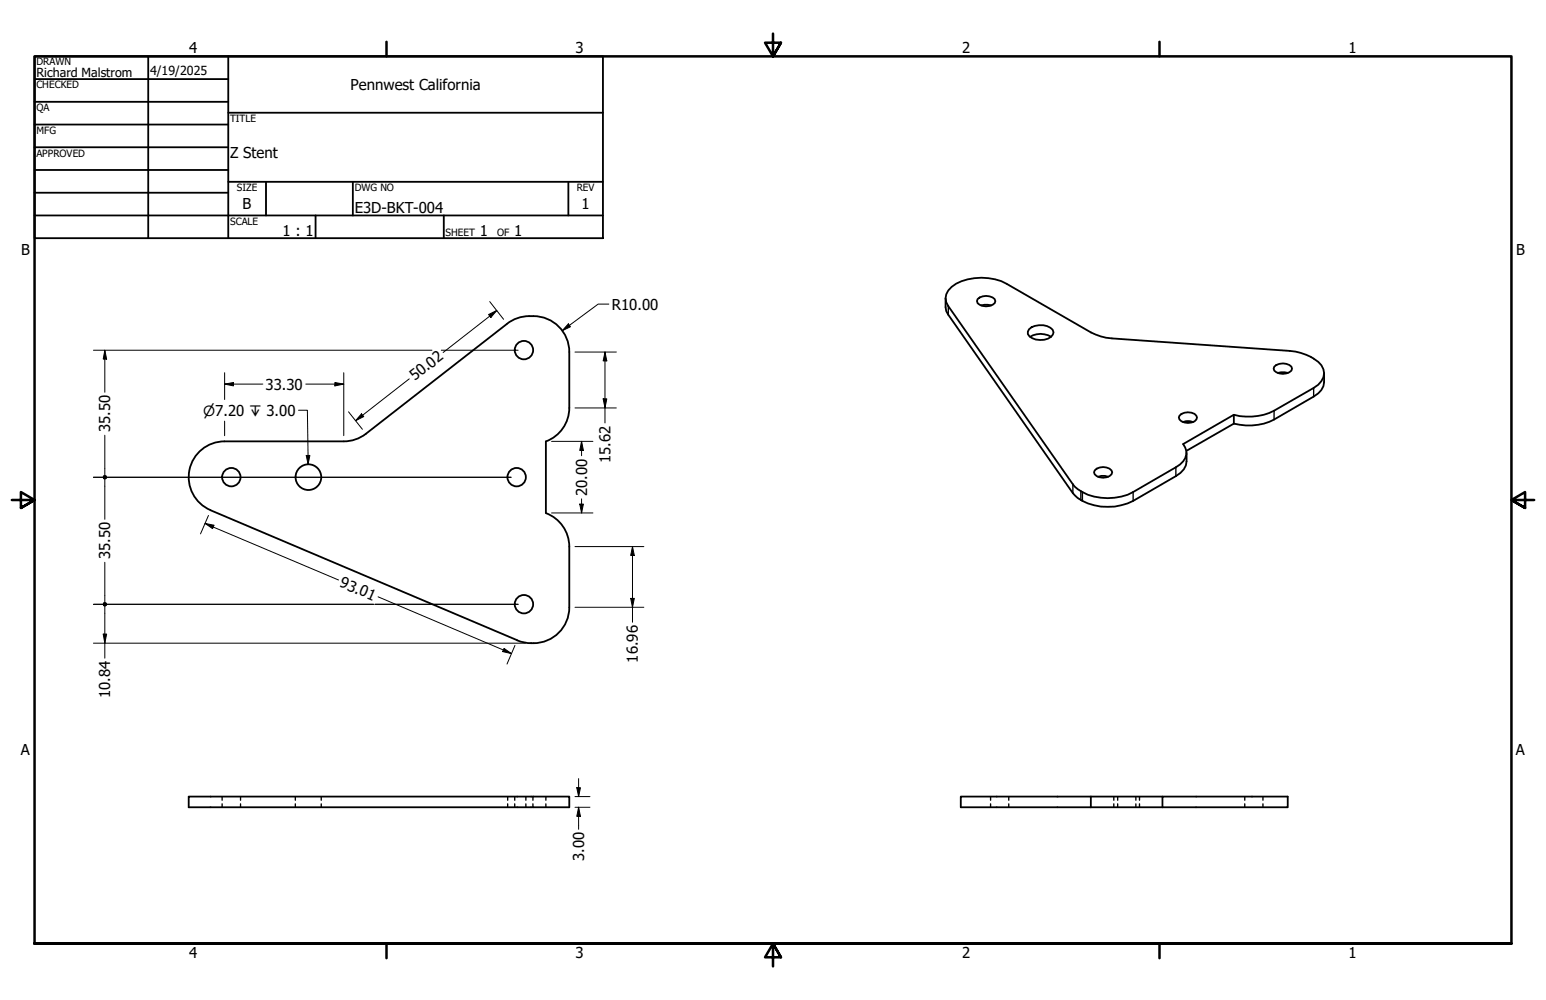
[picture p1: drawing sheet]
<svg xmlns="http://www.w3.org/2000/svg" width="432mm" height="279mm" viewBox="0 0 432 279" stroke-linecap="round" stroke-linejoin="round" font-family="sans-serif">
<!-- layer: Hidden (ANSI) -->
<g fill="none" stroke="#000" stroke-width=".38">
<path d="M62 222.6v1M62 224.6v1M67.2 222.6v1M67.2 224.6v1M82.5 222.6v1M82.5 224.6v1M89.7 222.6v1M89.7 224.6v1M141.8 222.6v1M141.8 224.6v1M143.8 222.6v1M143.8 224.6v1"/>
<path d="M146.9 222.6v1M146.9 224.6v1M148.8 222.6v1M148.8 224.6v1M152.5 222.6v1M152.5 224.6v1M276.7 222.6v1M276.7 224.6v1M281.7 222.6v1M281.7 224.6v1M311.1 222.6v1M311.1 224.6v1"/>
<path d="M312.2 222.6v1M312.2 224.6v1M317.2 222.6v1M317.2 224.6v1M318.3 222.6v1M318.3 224.6v1M347.7 222.6v1M347.7 224.6v1M352.7 222.6v1M352.7 224.6v1"/>
</g>
<!-- layer: Visible (ANSI) -->
<g fill="none" stroke="#000" stroke-width=".51">
<path d="M141.6 90.5l-39.4 30.7M147.8 88.3h1.2M147.8 88.3a10 10 0 0 0-6.2 2.1M149 88.3a10 10 0 0 1 10 10M159 98.4v15.6a10 10 0 0 1-6.5 9.3M264.1 83.4l.2 3.5 .6 1 34.8 49.9a12 12 0 0 0 9.7 3.8 15.7 15.7 0 0 0 7.1-1.6l11.9-7a5.6 5.6 0 0 0 3-6.5M265.8 80.1a15 15 0 0 1 15.4-.8l23.5 13.6a14.8 14.8 0 0 0 5.9 1.7l49.6 3.4a13.4 13.4 0 0 1 8.9 4 3.8 3.8 0 0 1-.9 5.5l-12.3 7.2a15.9 15.9 0 0 1-11.3 1.2l-14.1 8.2a3.8 3.8 0 0 1-.9 5.7l-13.1 7.7a15.1 15.1 0 0 1-16.3-1.5l-35.3-50.5a3.7 3.7 0 0 1 .9-5.4zM273 83.6a3.6 3.6 0 0 1 4.8 0l.2 .5a2.61 2.61 0 0 1-3.6 1.4l-1.4-.8-.1-.6zM274 85.3l1-.1 1.9 .1M287.4 92a5.1 5.1 0 0 1 6.6 .1 1.76 1.76 0 0 1-1.3 2.5 4.6 4.6 0 0 1-5.6-1.3v-.7zM287.7 94.1a5.6 5.6 0 0 1 5.9 0M329.4 116.1a3.4 3.4 0 0 1 4.7 0l.2 .5a2.15 2.15 0 0 1-2.5 1.6 2.27 2.27 0 0 1-2.6-1.6z"/>
<path d="M330.4 117.9l.9-.2 1.9 .2M344.6 118.4l-13.3 7.6M344.6 115.9v2.5M355.9 102.4a3.6 3.6 0 0 1 4.8 0l.2 .6a2.61 2.61 0 0 1-3.6 1.3l-1.4-.7-.2-.6zM356.9 104.2l.9-.2 1.9 .2M369.8 104.3a5.6 5.6 0 0 1-2.9 6.5l-11 6.4a15.9 15.9 0 0 1-11.3 1.2M102.2 121.2a10 10 0 0 1-6.2 2.1h-33.3a10 10 0 0 0-9.8 8 10 10 0 0 0 5.9 11.2M152.5 123.3v20M305.8 131.4a3.4 3.4 0 0 1 4.7 0l.1 .6a2.52 2.52 0 0 1-3.5 1.3l-.8-.3-.5-.5-.2-.5zM306.7 133.2l.9-.2 1.9 .2M58.8 142.6l85.7 36.3 2.2 .7 1.7 .1M152.5 143.4a10 10 0 0 1 6.5 9.4"/>
<path d="M159 152.7v17a10 10 0 0 1-10 10M148.3 179.7h.7M52.7 222.6h106.3v3h-106.3zM304.7 225.6v-3h-36.3v3h91.3v-3h-35v3M304.7 222.6h20"/>
<circle cx="146.3" cy="97.8" r="2.57"/>
<circle cx="64.6" cy="133.3" r="2.57"/>
<circle cx="86.1" cy="133.3" r="3.6"/>
<circle cx="144.3" cy="133.3" r="2.57"/>
<circle cx="146.3" cy="168.8" r="2.57"/>
</g>
<!-- layer: Visible Narrow (ANSI) -->
<path d="M264.9 85.5v2.4M355.9 114.7v2.5M366.9 108.4v2.4M299.7 135.3v2.5M301.9 137.2v2.5M302.3 137.5v2.5M316.5 137.5v2.5M328.4 130.6v2.4" fill="none" stroke="#000" stroke-width=".38"/>
<!-- layer: Border (ANSI) -->
<path d="M107.9 11.7v4M215.9 9.4v6.3l-2.2-3.8h4.4l-2.2 3.8 2.2-3.8M323.8 11.7v4M3.3 139.7h6.4l-3.9-2.2v4.4l3.9-2.2-3.9 2.2M428.5 139.7h-6.4l3.9-2.2v4.4l-3.9-2.2 3.9 2.2M9.7 263.7v-248h412.4v248h-412.4h412.4M107.9 263.7v4M218.1 267.5l-2.2-3.8 2.2 3.8h-4.4l2.2-3.8v6.3M323.8 263.7v4" fill="none" stroke="#000" stroke-width=".7"/>
<!-- layer: Title (ANSI) -->
<g fill="none" stroke="#000" stroke-width=".51">
<path d="M9.7 15.7h158.7v50.8h-158.7zM41.4 15.7v50.8M63.8 15.7v50.8M9.7 22.1h54.1M9.7 28.4h54.1M9.7 34.8h54.1M63.8 31.5h104.6M9.7 41.1h54.1M9.7 47.5h54.1M9.7 53.8h54.1M63.8 50.8h104.6M74.3 50.8v9.4"/>
<path d="M98.6 50.8v9.4M158.7 50.8v9.4M9.7 60.2h158.7M88.1 60.2v6.3M124 60.2v6.3"/>
</g>
<!-- layer: Dimension (ANSI) -->
<g fill="none" stroke="#000" stroke-width=".28">
<path d="M26.1 97.9h94.5M29.3 97.9l.5 2.4h-1zM29.3 97.9v11.7M123.3 97.9h21.4M136.5 87.9l2.2-1.2-1.6 2zM136.8 84.3l3.9 4.9M138.7 86.7l-14.9 11.8M158.7 90.5l.6 .8-2.3 1.1zM160.6 98.4h11.5M169 98.4l.5 2.4h-1zM169 98.4v19.8M170.1 85h-3l-10.1 7.4"/>
<path d="M62.7 107.3l2.5-.4v.9zM62.7 107.3h10.7M62.7 104.1v7.5M62.7 117.7v4M85.4 107.3h10.6M93.5 106.9l2.5 .4-2.5 .5zM96 104.1v17.6M97.3 115.1l3.9 4.9M101 115.6l.6 .8-2.3 1.1zM114.3 105.9l-15 11.6M160.6 114h11.5M168.5 111.4h1l-.5 2.6z"/>
<path d="M26.1 133.3h116.6M29.3 121.6v11.1M29.3 134v11.1M154.1 123.3h11.5M162.4 123.3l.5 2.6h-1zM162.4 123.3v4M162.4 139.4v3.9M29.3 157.1v11.1M57.3 146.2l2.5 .5-.4 1zM57.3 146.2l37.3 15.9M58.2 144l-2.2 5.2M154.1 143.3h11.5"/>
<path d="M160.6 152.7h19.2M161.9 140.8h1l-.5 2.5zM176.7 152.7l.5 2.5h-1.1zM176.7 152.7v21.2M26.1 179.7h120.6M26.1 168.8h78.2M28.8 177.2h1l-.5 2.5zM29.3 169.5v14.4M104.7 168.8h40M105.6 166.8l37.3 15.8M160.6 169.7h19.2M176.1 167.2h1.1l-.5 2.5z"/>
<path d="M140.8 181.2l2.1 1.4-2.5-.5zM143.8 180.3l-2.2 5.2M161.6 217.6v5M160.6 222.6h4.2M160.6 225.6h4.2M161.1 220.1h1l-.5 2.5zM161.6 225.6l.5 2.5h-1zM161.6 225.6v6.1"/>
</g>
<g fill="#000">
<path d="M136.5 87.9l2.2-1.2-1.6 2zM158.7 90.5l.6 .8-2.3 1.1zM29.3 97.9l.5 2.4h-1zM62.7 107.3l2.5-.4v.9zM93.5 106.9l2.5 .4-2.5 .5zM101 115.6l.6 .8-2.3 1.1zM168.5 111.4h1l-.5 2.6zM169 98.4l.5 2.4h-1zM162.4 123.3l.5 2.6h-1zM57.3 146.2l2.5 .5-.4 1zM161.9 140.8h1l-.5 2.5zM176.7 152.7l.5 2.5h-1.1z"/>
<path d="M28.8 177.2h1l-.5 2.5zM176.1 167.2h1.1l-.5 2.5zM140.8 181.2l2.1 1.4-2.5-.5zM161.1 220.1h1l-.5 2.5zM161.6 225.6l.5 2.5h-1z"/>
<circle cx="29.3" cy="133.3" r=".63"/>
<circle cx="29.3" cy="168.8" r=".63"/>
</g>
<!-- layer: Symbol (ANSI) -->
<path d="M83.4 114.6h2.5l.1 15.1M85.5 127.3h1.1l-.6 2.4z" fill="none" stroke="#000" stroke-width=".28"/>
<path d="M85.5 127.3h1.1l-.6 2.4z" fill="#000"/>
<g font-size="4.2">
<text x="52.8" y="14.7">4</text>
<text x="160.8" y="14.7">3</text>
<text x="268.7" y="14.7">2</text>
<text x="376.7" y="14.7">1</text>
<text x="97.9" y="25.2">Pennwest California</text>
<text x="64.3" y="44.2">Z Stent</text>
<text x="67.8" y="58.3">B</text>
<text x="99.1" y="59.6">E3D-BKT-004</text>
<text x="162.4" y="58.3">1</text>
<text x="134" y="66">1</text>
<text x="143.6" y="66">1</text>
<text x="5.9" y="71.4">B</text>
<text x="78.9" y="66">1 : 1</text>
<text x="423.5" y="71.4">B</text>
<text x="170.9" y="86.5">R10.00</text>
<text x="115.9" y="106.6" transform="rotate(-38 115.9 106.6)">50.02</text>
<text x="74.2" y="108.8">33.30</text>
<text x="30.8" y="120.8" transform="rotate(-90 30.8 120.8)">35.50</text>
<text x="170.5" y="129.4" transform="rotate(-90 170.5 129.4)">15.62</text>
<text x="164" y="138.6" transform="rotate(-90 164 138.6)">20.00</text>
<text x="30.8" y="156.3" transform="rotate(-90 30.8 156.3)">35.50</text>
<text x="94.7" y="163.8" transform="rotate(23 94.7 163.8)">93.01</text>
<text x="178.2" y="185.1" transform="rotate(-90 178.2 185.1)">16.96</text>
<text x="30.8" y="195.1" transform="rotate(-90 30.8 195.1)">10.84</text>
<text x="5.8" y="211.1">A</text>
<text x="423.4" y="211.1">A</text>
<text x="163.1" y="240.6" transform="rotate(-90 163.1 240.6)">3.00</text>
<text x="52.8" y="267.7">4</text>
<text x="160.8" y="267.7">3</text>
<text x="268.7" y="267.7">2</text>
<text x="376.7" y="267.7">1</text>
</g>
<text font-size="3.9" x="56.7" y="116.1">⌀7.20 ↧ 3.00</text>
<g font-size="3.5">
<text x="10.2" y="21.5">Richard Malstrom</text>
<text x="41.9" y="21">4/19/2025</text>
</g>
<g font-size="2.8">
<text x="10.2" y="18.3">DRAWN</text>
<text x="10.2" y="24.7">CHECKED</text>
<text x="10.2" y="31.1">QA</text>
<text x="64.3" y="34">TITLE</text>
<text x="10.2" y="37.4">MFG</text>
<text x="10.2" y="43.8">APPROVED</text>
<text x="66.2" y="53.4">SIZE</text>
<text x="99.1" y="53.4">DWG NO</text>
<text x="161.1" y="53.3">REV</text>
<text x="64.3" y="62.8">SCALE</text>
<text x="124.5" y="66">SHEET</text>
<text x="138.9" y="66">OF</text>
</g>
</svg>
